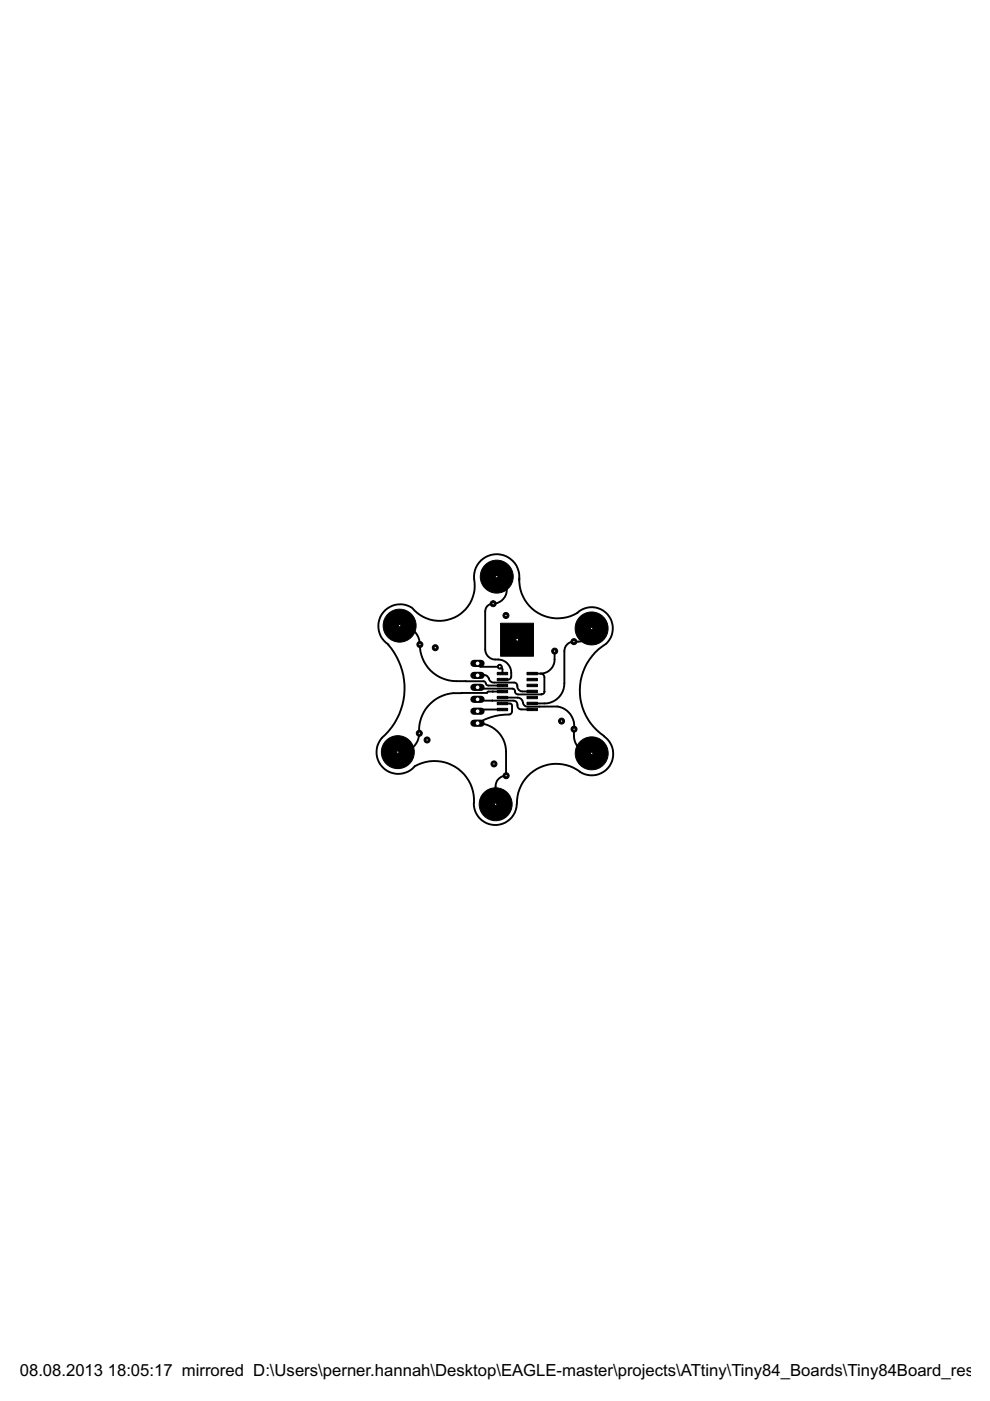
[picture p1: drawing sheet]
<svg xmlns="http://www.w3.org/2000/svg" width="210mm" height="297mm" viewBox="0 0 210 297" stroke-linecap="round" stroke-linejoin="round" font-family="sans-serif">
<g fill="#000" stroke="#000" stroke-width=".21">
<path d="M105.4 142.6h2.2v.5h-2.2zM105.4 143.8h2.2v.5h-2.2zM105.4 145.1h2.2v.5h-2.2zM105.4 146.4h2.2v.5h-2.2zM105.4 147.6h2.2v.5h-2.2zM105.4 148.9h2.2v.5h-2.2zM105.4 150.2h2.2v.5h-2.2zM111.7 142.6h2.2v.5h-2.2zM111.7 143.8h2.2v.5h-2.2zM111.7 145.1h2.2v.5h-2.2zM111.7 146.3h2.2v.6h-2.2zM111.7 147.6h2.2v.5h-2.2z"/>
<path d="M111.7 148.9h2.2v.5h-2.2zM111.7 150.2h2.2v.5h-2.2z"/>
</g>
<g fill="#000">
<circle cx="104.4" cy="146.6" r=".2"/>
<circle cx="112.8" cy="142.8" r=".2"/>
</g>
<g fill="none" stroke="#000" stroke-width=".4">
<path d="M84.7 132.7a4.2 4.2 0 0 1 4.3 4.7 7.7 7.7 0 0 0 7.8 7h5.7l.3 .1 .6 .8 3.1 .1M105.3 122.3a2.94 2.94 0 0 1 2.1 3.3 2.94 2.94 0 0 1-3.2 2.4l-.8 .5-.5 .8v8.4a2.27 2.27 0 0 0 2.7 2.1 2.89 2.89 0 0 1 2.5 4.2l-1.6 .1M117.6 138a4.8 4.8 0 0 1-.6 3.6l-1 .9-1.4 .3M125.4 133.2a2.99 2.99 0 0 1-3.7 2.8 2.02 2.02 0 0 0-2 2v6.9a4.2 4.2 0 0 1-4.3 4.2h-2.6M98.7 144.4h.1M101.2 148.3l.2 .2h7.5a.97 .97 0 0 1 .8 1.3l.2 .4 .4 .2h2.5M101.2 140.7l.2 .4 .6 .3h4.1l.4 .4v1M101.2 143.2h.8a1.31 1.31 0 0 1 1.8 1.1l.8 .4h4.4l.6 .3a1.62 1.62 0 0 0 .9 1.6h2.3M104.4 148.5h.1M106.5 150.4h-4.9l-.4 .4M106.5 149.2h1.6l.3 .1 .2 1.5-.2 .4-.3 .3a13.1 13.1 0 0 0-6.9 1.8 6.1 6.1 0 0 1 6.1 6.1v5.1a2.26 2.26 0 0 0-2.2 2.2v3.8M106.5 147.9l3.5 .1 .7 .4 .4 1 .7 .4h6.4a4.2 4.2 0 0 1 3.5 4.8 4.3 4.3 0 0 0 1.7 4.5l1 .5 1 .1"/>
<path d="M106.5 146.6h-2.9l-.3 .3h-5.4a8.2 8.2 0 0 0-9.1 9.1 4 4 0 0 1-4.5 3.5M112.7 150.4h.1M112.8 142.8h1.8M114.6 142.8l.6 .2 .2 .4v3.2a.53 .53 0 0 1-.6 .6h-5a.97 .97 0 0 1-.7-1l-.4-.2h-7.2l-.3-.3"/>
</g>
<circle cx="125.4" cy="133.2" r="3.5" fill="#000" stroke="#000" stroke-width=".21"/>
<circle cx="125.4" cy="133.2" r=".25" fill="#fff" stroke="#000" stroke-width=".21"/>
<circle cx="105.1" cy="170.5" r="3.5" fill="#000" stroke="#000" stroke-width=".21"/>
<circle cx="105.1" cy="170.5" r=".25" fill="#fff" stroke="#000" stroke-width=".21"/>
<circle cx="125.5" cy="159.7" r="3.5" fill="#000" stroke="#000" stroke-width=".21"/>
<circle cx="125.5" cy="159.7" r=".25" fill="#fff" stroke="#000" stroke-width=".21"/>
<circle cx="84.3" cy="159.5" r="3.5" fill="#000" stroke="#000" stroke-width=".21"/>
<circle cx="84.3" cy="159.5" r=".25" fill="#fff" stroke="#000" stroke-width=".21"/>
<circle cx="84.7" cy="132.7" r="3.5" fill="#000" stroke="#000" stroke-width=".21"/>
<circle cx="84.7" cy="132.7" r=".25" fill="#fff" stroke="#000" stroke-width=".21"/>
<circle cx="105.3" cy="122.3" r="3.5" fill="#000" stroke="#000" stroke-width=".21"/>
<circle cx="105.3" cy="122.3" r=".25" fill="#fff" stroke="#000" stroke-width=".21"/>
<path d="M106.1 132.1h7v7h-7z" fill="#000" stroke="#000" stroke-width=".21"/>
<circle cx="109.6" cy="135.6" r=".25" fill="#fff" stroke="#000" stroke-width=".21"/>
<path d="M100.5 140.7h1.5" fill="none" stroke="#000" stroke-width="1.5"/>
<circle cx="101.3" cy="140.7" r=".51" fill="#fff" stroke="#000" stroke-width=".21"/>
<path d="M100.5 143.2h1.5" fill="none" stroke="#000" stroke-width="1.5"/>
<circle cx="101.3" cy="143.2" r=".51" fill="#fff" stroke="#000" stroke-width=".21"/>
<path d="M100.5 145.7h1.5" fill="none" stroke="#000" stroke-width="1.5"/>
<circle cx="101.3" cy="145.7" r=".51" fill="#fff" stroke="#000" stroke-width=".21"/>
<path d="M100.5 148.3h1.5" fill="none" stroke="#000" stroke-width="1.5"/>
<circle cx="101.3" cy="148.3" r=".51" fill="#fff" stroke="#000" stroke-width=".21"/>
<path d="M100.5 150.8h1.5" fill="none" stroke="#000" stroke-width="1.5"/>
<circle cx="101.3" cy="150.8" r=".51" fill="#fff" stroke="#000" stroke-width=".21"/>
<path d="M100.5 153.3h1.5" fill="none" stroke="#000" stroke-width="1.5"/>
<circle cx="101.3" cy="153.3" r=".51" fill="#fff" stroke="#000" stroke-width=".21"/>
<circle cx="121.7" cy="154.6" r=".64" fill="#000" stroke="#000" stroke-width=".21"/>
<circle cx="121.7" cy="154.6" r=".25" fill="#fff" stroke="#000" stroke-width=".21"/>
<circle cx="88.9" cy="155.5" r=".64" fill="#000" stroke="#000" stroke-width=".21"/>
<circle cx="88.9" cy="155.5" r=".25" fill="#fff" stroke="#000" stroke-width=".21"/>
<circle cx="89" cy="136.7" r=".64" fill="#000" stroke="#000" stroke-width=".21"/>
<circle cx="89" cy="136.7" r=".25" fill="#fff" stroke="#000" stroke-width=".21"/>
<circle cx="104.6" cy="128" r=".64" fill="#000" stroke="#000" stroke-width=".21"/>
<circle cx="104.6" cy="128" r=".25" fill="#fff" stroke="#000" stroke-width=".21"/>
<circle cx="117.6" cy="138" r=".64" fill="#000" stroke="#000" stroke-width=".21"/>
<circle cx="117.6" cy="138" r=".25" fill="#fff" stroke="#000" stroke-width=".21"/>
<circle cx="119.1" cy="152.9" r=".64" fill="#000" stroke="#000" stroke-width=".21"/>
<circle cx="119.1" cy="152.9" r=".25" fill="#fff" stroke="#000" stroke-width=".21"/>
<circle cx="104.7" cy="162" r=".64" fill="#000" stroke="#000" stroke-width=".21"/>
<circle cx="104.7" cy="162" r=".25" fill="#fff" stroke="#000" stroke-width=".21"/>
<circle cx="90.6" cy="156.9" r=".64" fill="#000" stroke="#000" stroke-width=".21"/>
<circle cx="90.6" cy="156.9" r=".25" fill="#fff" stroke="#000" stroke-width=".21"/>
<circle cx="107.3" cy="164.5" r=".64" fill="#000" stroke="#000" stroke-width=".21"/>
<circle cx="107.3" cy="164.5" r=".25" fill="#fff" stroke="#000" stroke-width=".21"/>
<circle cx="121.7" cy="136" r=".64" fill="#000" stroke="#000" stroke-width=".21"/>
<circle cx="121.7" cy="136" r=".25" fill="#fff" stroke="#000" stroke-width=".21"/>
<circle cx="92.3" cy="137.3" r=".64" fill="#000" stroke="#000" stroke-width=".21"/>
<circle cx="92.3" cy="137.3" r=".25" fill="#fff" stroke="#000" stroke-width=".21"/>
<circle cx="107.3" cy="130.5" r=".64" fill="#000" stroke="#000" stroke-width=".21"/>
<circle cx="107.3" cy="130.5" r=".25" fill="#fff" stroke="#000" stroke-width=".21"/>
<circle cx="109.7" cy="135.6" r=".51" fill="#000" stroke="#000" stroke-width=".21"/>
<circle cx="109.7" cy="135.6" r=".3" fill="#fff" stroke="#000" stroke-width=".21"/>
<circle cx="106" cy="141.4" r=".51" fill="#000" stroke="#000" stroke-width=".21"/>
<circle cx="106" cy="141.4" r=".3" fill="#fff" stroke="#000" stroke-width=".21"/>
<path d="M82.3 136.7a14 14 0 0 1-1.4 19.8 4.6 4.6 0 0 0 .5 6.5 4.6 4.6 0 0 0 6.5-.5 8.4 8.4 0 0 1 12.6 7.7M87.3 128.8a4.6 4.6 0 0 0-6.4 1.5 4.6 4.6 0 0 0 1.5 6.4M100.5 122.8a4.8 4.8 0 0 1 4.9-5.3 4.8 4.8 0 0 1 4.7 5.5M100.5 122.9a7.5 7.5 0 0 1-4.2 8 7.5 7.5 0 0 1-8.9-2M110.1 122.6a8.1 8.1 0 0 0 12.4 7.3M122.4 129.9a4.5 4.5 0 0 1 6.6 .7 4.5 4.5 0 0 1-1.3 6.5 11.6 11.6 0 0 0 .3 18.9M128 156.1a4.6 4.6 0 0 1 1.2 6.3 4.6 4.6 0 0 1-6.3 1.2M100.5 170.2a4.6 4.6 0 0 0 4.4 4.7 4.6 4.6 0 0 0 4.7-4.4M123 163.6a8.4 8.4 0 0 0-8.8-.7 8.4 8.4 0 0 0-4.6 7.5" fill="none" stroke="#000" stroke-width=".4"/>
<g font-size="4">
<text x="4.2" y="291.7">08.08.2013</text>
<text x="22.9" y="291.7">18:05:17 mirrored D:\Users\perner.hannah\Desktop\EAGLE-master\projects\ATtiny\Tiny84_Boards\Tiny84Board_resBal</text>
</g>
</svg>
